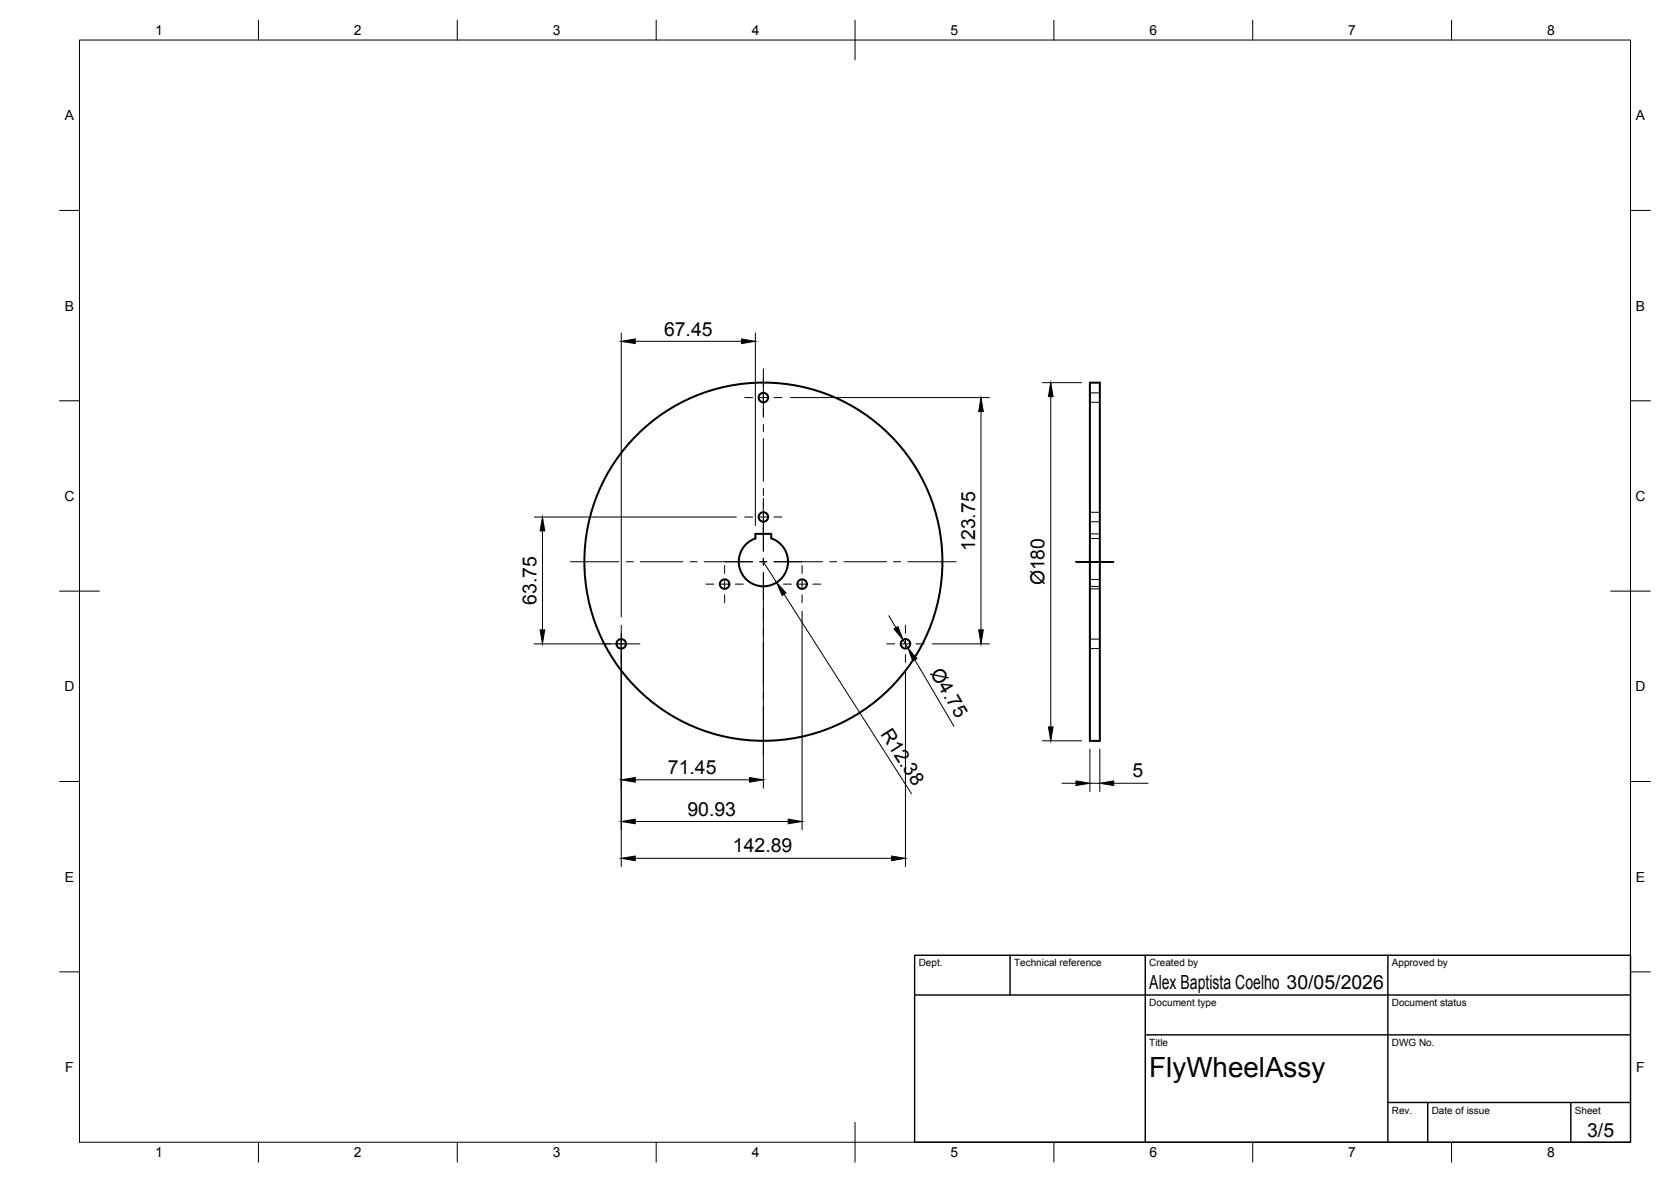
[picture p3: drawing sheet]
<svg xmlns="http://www.w3.org/2000/svg" width="420mm" height="297mm" viewBox="0 0 420 297" stroke-linecap="round" stroke-linejoin="round" font-family="sans-serif">
<!-- layer: Visible -->
<g fill="none" stroke="#000" stroke-width=".51">
<path d="M274 96.2h2.5v90h-2.5zM189.9 135.3v-1.1h4v1.1M189.9 135.3a6.2 6.2 0 0 0-2.9 9.5 6.2 6.2 0 0 0 9.9 0 6.2 6.2 0 0 0-2.9-9.5"/>
<circle cx="191.9" cy="99.9" r="1.2"/>
<circle cx="191.9" cy="129.9" r="1.2"/>
<circle cx="182.2" cy="146.8" r="1.2"/>
<circle cx="191.9" cy="141.2" r="45"/>
<circle cx="201.7" cy="146.8" r="1.2"/>
<circle cx="156.2" cy="161.8" r="1.2"/>
<circle cx="227.7" cy="161.8" r="1.2"/>
</g>
<!-- layer: Hidden -->
<path d="M274 98.7h2.5M274 101.1h2.5M274 134.2h2.5M274 135.3h2.5M274 131.1h2.5M274 128.7h2.5M274 147.4h2.5M274 148h2.5M274 145.6h2.5M274 163h2.5M274 160.6h2.5" fill="none" stroke="#000" stroke-width=".25"/>
<!-- layer: BORDER -->
<g fill="none" stroke="#000" stroke-width=".25">
<path d="M20 10.1h390v276.9h-390zM65 5.1v5M115 5.1v5M165 5.1v5M215 5.1v10M265 5.1v5M315 5.1v5M365 5.1v5M15 52.9h5M410 52.9h5M15 100.7h5M410 100.7h5"/>
<path d="M15 148.6h10M405 148.6h10M15 196.4h5M410 196.4h5M15 244.2h5M410 244.2h5M65 287v5M115 287v5M165 287v5M215 282.1v9.9M265 287v5M315 287v5"/>
<path d="M365 287v5"/>
</g>
<!-- layer: TITLEBLOCK -->
<path d="M230 240.1h180v46.9h-180zM230 250h180M254 240.1v9.9M288 240.1v46.9M349 240.1v46.9M288 260.1h122M349 277.1h61M359 277.1v9.9M395 277.1v9.9" fill="none" stroke="#000" stroke-width=".36"/>
<!-- layer: Smart Centers -->
<g fill="none" stroke="#000" stroke-width=".25">
<path d="M187.2 99.9h2.1M191.1 99.9h1.7M191.9 92.7v12.2M194.6 99.9h2M191.9 106.6v1.8M191.9 110.2v10.7M187.2 129.9h2.1M191.1 129.9h1.7M191.9 122.7v1.8M191.9 125.2v13.3M194.6 129.9h2M143.4 141.2h12.2"/>
<path d="M156.2 157.1v2M157.4 141.2h1.8M161 141.2h10.7M173.5 141.2h1.8M177.1 141.2h12.2M177.5 146.8h2M181.3 146.8h1.8M182.2 142.1v2M182.2 145.9v1.8M182.2 149.5v2M184.9 146.8h2M191.1 141.2h1.7"/>
<path d="M191.9 140.3v1.8M191.9 143.9v12.1M191.9 157.8v1.8M194.6 141.2h12.2M197 146.8h2M200.8 146.8h1.8M201.7 142.1v2M201.7 145.9v1.8M201.7 149.5v2M204.4 146.8h2M208.6 141.2h1.8M212.2 141.2h10.7"/>
<path d="M224.7 141.2h1.8M227.7 157.1v2M228.2 141.2h12.2M270.6 141.2h9.4M151.5 161.8h2M155.3 161.8h1.8M156.2 160.9v1.8M156.2 164.5v2M158.9 161.8h2M191.9 161.4v10.7M191.9 173.9v1.8M191.9 177.5v12.2"/>
<path d="M223 161.8h2M226.8 161.8h1.8M227.7 160.9v1.8M227.7 164.5v2M230.3 161.8h2"/>
</g>
<!-- layer: FD_Dimensions -->
<g fill="none" stroke="#000" stroke-width=".25">
<path d="M156.2 83.7v71.3M159.7 85.8h26.7M189.9 83.7v48.4M198.7 99.9h50.1M262.1 96.2h9.8M264.2 99.7v83M246.7 103.4v54.9M134.3 129.9h50.8M136.4 133.4v24.9M156.2 159.2v58.6M191.9 141.2l3.4 5.2M191.9 153v45.1"/>
<path d="M197.1 149.3l32.1 50.2M201.7 153.6v54.9M223.5 154.7l1.8 3.1M134.3 161.8h24.5M227.1 160.8l1.2 2M227.7 168.6v49.2M230 165.8l9.9 16.7M234.4 161.8h14.4M159.7 196h28.7M262.1 186.2h9.8M267 196.8h3.6M274 188.3v10.6"/>
<path d="M274 196.8h2.5M276.5 188.3v10.6M280 196.8h8.7M159.7 215.7h64.5M159.7 206.4h38.5"/>
</g>
<g fill="#000" stroke="#000" stroke-width=".25">
<path d="M156.2 85.8l3.5-.6v1.1zM186.4 85.2l3.5 .6-3.5 .5zM264.2 96.2l.6 3.5h-1.2zM246.7 99.9l.5 3.5h-1.1zM136.4 129.9l.6 3.5h-1.2zM135.8 158.3h1.2l-.6 3.5zM195.3 146.4l2.4 2.6-1 .7zM224.8 158.1l1-.6 1.3 3.3zM246.1 158.3h1.1l-.5 3.5zM228.3 162.8l2.2 2.7-1 .6zM156.2 196l3.5-.6v1.2zM188.4 195.4l3.5 .6-3.5 .6z"/>
<path d="M263.6 182.7h1.2l-.6 3.5zM270.6 196.2l3.4 .6-3.4 .6zM276.5 196.8l3.5-.6v1.2zM156.2 215.7l3.5-.6v1.2zM156.2 206.4l3.5-.5v1.1zM198.2 205.9l3.5 .5-3.5 .6zM224.2 215.1l3.5 .6-3.5 .6z"/>
</g>
<text font-size="7" x="289" y="270.6">FlyWheelAssy</text>
<g font-size="4.9">
<text x="167" y="84.3">67.45</text>
<text x="245.2" y="138.5" transform="rotate(-90 245.2 138.5)">123.75</text>
<text x="262.7" y="147.1" transform="rotate(-90 262.7 147.1)">Ø180</text>
<text x="134.9" y="152" transform="rotate(-90 134.9 152)">63.75</text>
<text x="233.8" y="169.2" transform="rotate(60 233.8 169.2)">Ø4.75</text>
<text x="221.3" y="184.4" transform="rotate(57 221.3 184.4)">R12.38</text>
<text x="167.9" y="194.5">71.45</text>
<text x="284.7" y="195.4">5</text>
<text x="172.8" y="205">90.93</text>
<text x="184.3" y="214.2">142.89</text>
<text x="289" y="248.5">Alex Baptista Coelho 30/05/2026</text>
<text x="399.1" y="285.7">3/5</text>
</g>
<g font-size="3.5">
<text x="39" y="8.8">1</text>
<text x="89" y="8.8">2</text>
<text x="139" y="8.8">3</text>
<text x="189" y="8.8">4</text>
<text x="239" y="8.8">5</text>
<text x="289" y="8.8">6</text>
<text x="339" y="8.8">7</text>
<text x="389" y="8.8">8</text>
<text x="16.3" y="30.2">A</text>
<text x="411.3" y="30.2">A</text>
<text x="16.3" y="78">B</text>
<text x="411.3" y="78">B</text>
<text x="16.2" y="125.9">C</text>
<text x="411.2" y="125.9">C</text>
<text x="16.2" y="173.7">D</text>
<text x="411.2" y="173.7">D</text>
<text x="16.3" y="221.6">E</text>
<text x="411.3" y="221.6">E</text>
<text x="16.4" y="269.4">F</text>
<text x="411.4" y="269.4">F</text>
<text x="39" y="290.8">1</text>
<text x="89" y="290.8">2</text>
<text x="139" y="290.8">3</text>
<text x="189" y="290.8">4</text>
<text x="239" y="290.8">5</text>
<text x="289" y="290.8">6</text>
<text x="339" y="290.8">7</text>
<text x="389" y="290.8">8</text>
</g>
<g font-size="2.5">
<text x="231" y="242.9">Dept.</text>
<text x="255" y="242.9">Technical reference</text>
<text x="289" y="242.9">Created by</text>
<text x="350" y="242.9">Approved by</text>
<text x="289" y="252.8">Document type</text>
<text x="350" y="252.8">Document status</text>
<text x="289" y="262.9">Title</text>
<text x="350" y="262.9">DWG No.</text>
<text x="350" y="279.9">Rev.</text>
<text x="360" y="279.9">Date of issue</text>
<text x="396" y="279.9">Sheet</text>
</g>
</svg>
